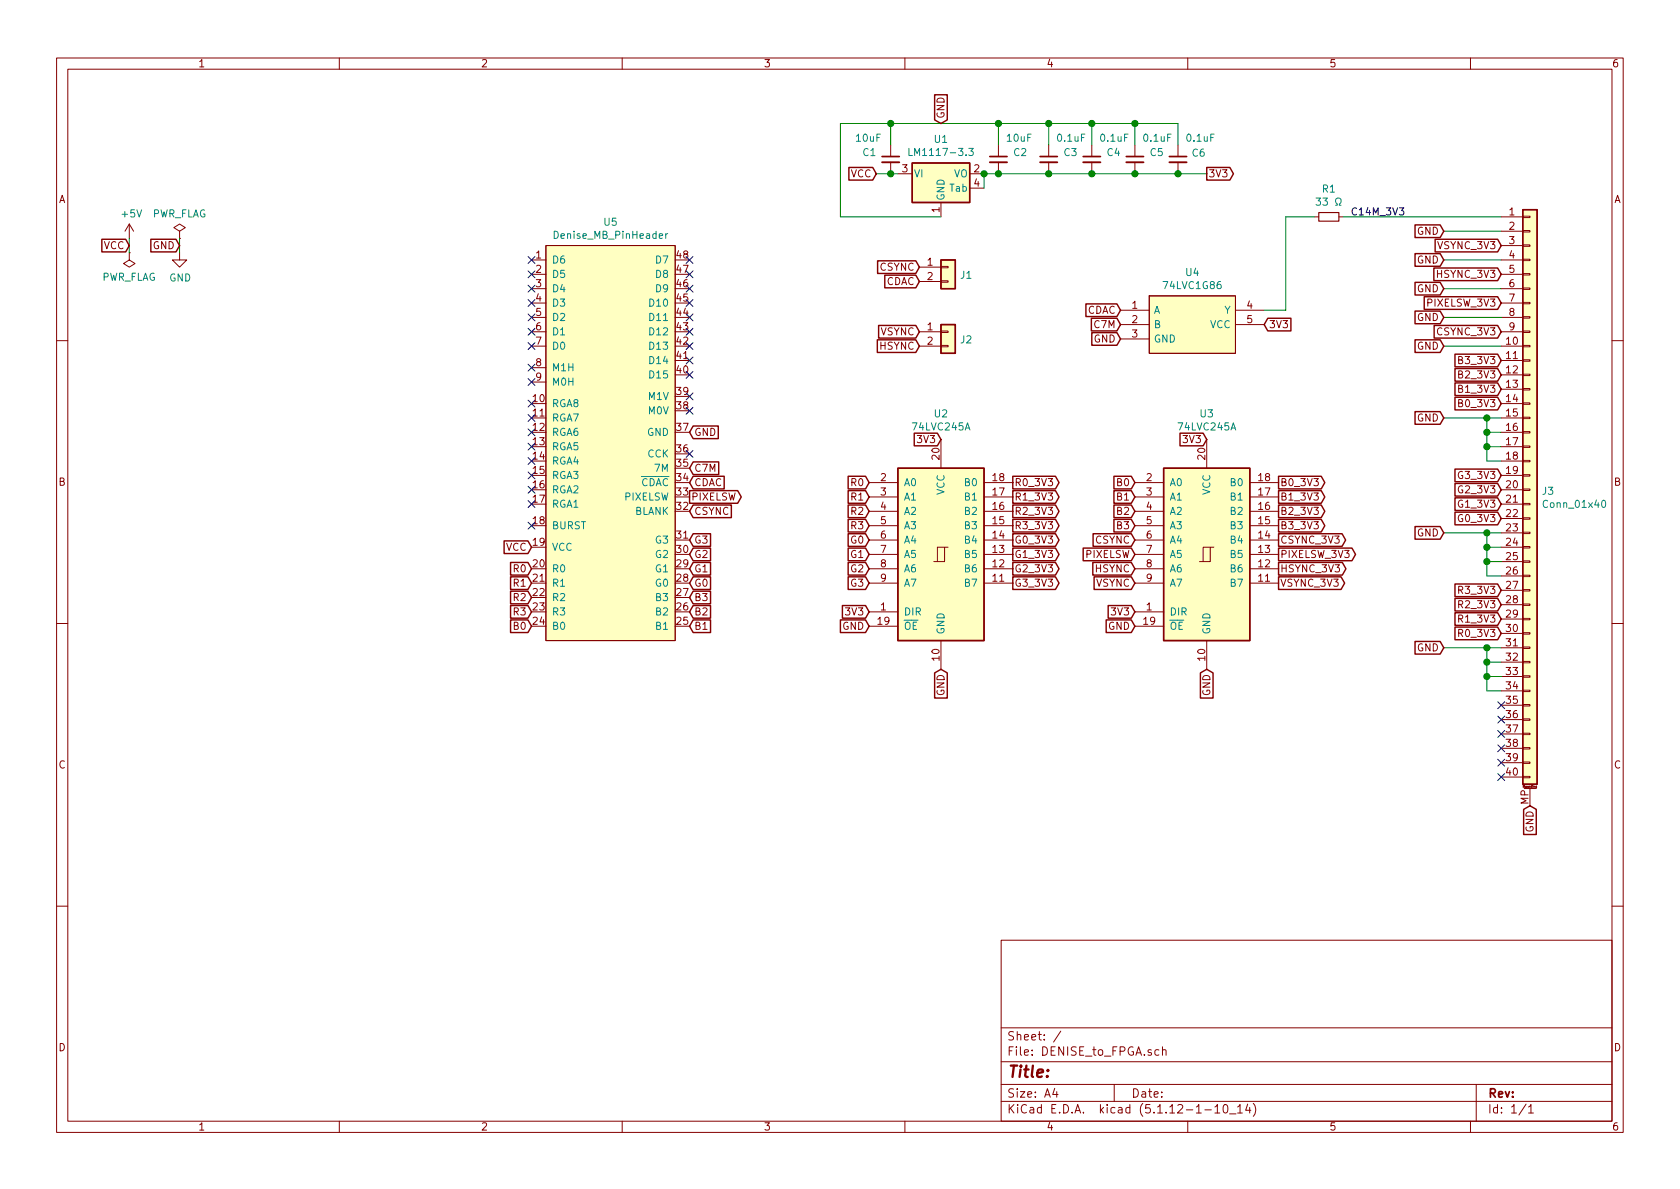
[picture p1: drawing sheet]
EESchema Schematic File Version 4
EELAYER 30 0
EELAYER END
$Descr A4 11693 8268
encoding utf-8
Sheet 1 1
Title ""
Date ""
Rev ""
Comp ""
Comment1 ""
Comment2 ""
Comment3 ""
Comment4 ""
$EndDescr
$Comp
L power:PWR_FLAG #FLG01
U 1 1
P 900 1750
F 0 "#FLG01" H 900 1825 50  0001 C CNN
F 1 "PWR_FLAG" H 900 1923 50  0000 C CNN
F 2 "" H 900 1750 50  0001 C CNN
F 3 "~" H 900 1750 50  0001 C CNN
	1    900  1750
	-1   0    0    1   
$EndComp
$Comp
L power:+5V #PWR01
U 1 1
P 900 1650
F 0 "#PWR01" H 900 1500 50  0001 C CNN
F 1 "+5V" H 915 1823 50  0000 C CNN
F 2 "" H 900 1650 50  0001 C CNN
F 3 "" H 900 1650 50  0001 C CNN
	1    900  1650
	1    0    0    -1  
$EndComp
Wire Wire Line
	900  1750 900  1650
Text GLabel 900  1700 0    50   Input ~ 0
VCC
$Comp
L power:PWR_FLAG #FLG02
U 1 1
P 1250 1650
F 0 "#FLG02" H 1250 1725 50  0001 C CNN
F 1 "PWR_FLAG" H 1250 1823 50  0000 C CNN
F 2 "" H 1250 1650 50  0001 C CNN
F 3 "~" H 1250 1650 50  0001 C CNN
	1    1250 1650
	1    0    0    -1  
$EndComp
$Comp
L power:GND #PWR02
U 1 1
P 1250 1750
F 0 "#PWR02" H 1250 1500 50  0001 C CNN
F 1 "GND" H 1255 1577 50  0000 C CNN
F 2 "" H 1250 1750 50  0001 C CNN
F 3 "" H 1250 1750 50  0001 C CNN
	1    1250 1750
	1    0    0    -1  
$EndComp
Wire Wire Line
	1250 1650 1250 1750
Text GLabel 1250 1700 0    50   Input ~ 0
GND
$Comp
L DENISE_to_FPGA:Denise U5
U 1 1
P 4250 3100
F 0 "U5" H 4250 4665 50  0000 C CNN
F 1 "Denise_MB_PinHeader" H 4250 4574 50  0000 C CNN
F 2 "DENISE_to_FPGA:DIP-48_W15.24mm_Socket_LongPads" H 4200 1600 50  0001 C CNN
F 3 "" H 4200 1600 50  0001 C CNN
	1    4250 3100
	1    0    0    -1  
$EndComp
Text GLabel 3700 3800 0    50   Input ~ 0
VCC
Text GLabel 3700 4050 0    50   Input ~ 0
R1
Text GLabel 3700 3950 0    50   Input ~ 0
R0
Text GLabel 3700 4250 0    50   Input ~ 0
R3
Text GLabel 3700 4150 0    50   Input ~ 0
R2
Text GLabel 3700 4350 0    50   Input ~ 0
B0
Text GLabel 4800 3950 2    50   Input ~ 0
G1
Text GLabel 4800 4050 2    50   Input ~ 0
G0
Text GLabel 4800 4250 2    50   Input ~ 0
B2
Text GLabel 4800 4150 2    50   Input ~ 0
B3
Text GLabel 4800 4350 2    50   Input ~ 0
B1
Text GLabel 4800 3750 2    50   Input ~ 0
G3
Text GLabel 4800 3850 2    50   Input ~ 0
G2
Text GLabel 4800 3550 2    50   Input ~ 0
CSYNC
Text GLabel 4800 3450 2    50   Output ~ 0
PIXELSW
Text GLabel 4800 3350 2    50   Input ~ 0
CDAC
Text GLabel 4800 3250 2    50   Input ~ 0
C7M
Text GLabel 4800 3000 2    50   Input ~ 0
GND
Text GLabel 6050 3450 0    50   Input ~ 0
R1
Text GLabel 6050 3350 0    50   Input ~ 0
R0
Text GLabel 6050 3650 0    50   Input ~ 0
R3
Text GLabel 6050 3550 0    50   Input ~ 0
R2
Text GLabel 7900 3350 0    50   Input ~ 0
B0
Text GLabel 6050 3850 0    50   Input ~ 0
G1
Text GLabel 6050 3750 0    50   Input ~ 0
G0
Text GLabel 7900 3550 0    50   Input ~ 0
B2
Text GLabel 7900 3650 0    50   Input ~ 0
B3
Text GLabel 7900 3450 0    50   Input ~ 0
B1
Text GLabel 6050 4050 0    50   Input ~ 0
G3
Text GLabel 6050 3950 0    50   Input ~ 0
G2
Text GLabel 8900 3350 2    50   Output ~ 0
B0_3V3
Text GLabel 8900 3550 2    50   Output ~ 0
B2_3V3
Text GLabel 8900 3450 2    50   Output ~ 0
B1_3V3
Text GLabel 6400 1850 0    50   Input ~ 0
CSYNC
Text GLabel 8900 3650 2    50   Output ~ 0
B3_3V3
Text GLabel 8900 3750 2    50   Output ~ 0
CSYNC_3V3
Text GLabel 7050 3350 2    50   Output ~ 0
R0_3V3
Text GLabel 7050 4050 2    50   Output ~ 0
G3_3V3
Text GLabel 7050 3450 2    50   Output ~ 0
R1_3V3
Text GLabel 7050 3950 2    50   Output ~ 0
G2_3V3
Text GLabel 7050 3850 2    50   Output ~ 0
G1_3V3
Text GLabel 7050 3750 2    50   Output ~ 0
G0_3V3
Text GLabel 7050 3550 2    50   Output ~ 0
R2_3V3
Text GLabel 7050 3650 2    50   Output ~ 0
R3_3V3
$Comp
L DENISE_to_FPGA:LM1117-3.3 U1
U 1 1
P 6550 1200
F 0 "U1" H 6550 1442 50  0000 C CNN
F 1 "LM1117-3.3" H 6550 1351 50  0000 C CNN
F 2 "Package_TO_SOT_SMD:SOT-223" H 6550 1200 50  0001 C CNN
F 3 "http://www.ti.com/lit/ds/symlink/lm1117.pdf" H 6550 1200 50  0001 C CNN
	1    6550 1200
	1    0    0    -1  
$EndComp
Text GLabel 6100 1200 0    50   Input ~ 0
VCC
Text GLabel 6550 850  1    50   Input ~ 0
GND
Wire Wire Line
	6550 1500 5850 1500
Wire Wire Line
	5850 1500 5850 850 
Wire Wire Line
	6850 1300 6850 1200
Wire Wire Line
	6850 1200 6950 1200
Connection ~ 6850 1200
Text GLabel 8400 1200 2    50   Output ~ 0
3V3
$Comp
L Device:C_Small C1
U 1 1
P 6200 1100
F 0 "C1" H 6000 1150 50  0000 L CNN
F 1 "10uF" H 5950 1250 50  0000 L CNN
F 2 "Capacitor_SMD:C_1206_3216Metric_Pad1.42x1.75mm_HandSolder" H 6200 1100 50  0001 C CNN
F 3 "~" H 6200 1100 50  0001 C CNN
	1    6200 1100
	1    0    0    -1  
$EndComp
Wire Wire Line
	5850 850  6200 850 
Connection ~ 6200 1200
Wire Wire Line
	6200 1200 6250 1200
Wire Wire Line
	6100 1200 6200 1200
Wire Wire Line
	6200 1000 6200 850 
Connection ~ 6200 850 
$Comp
L Device:C_Small C2
U 1 1
P 6950 1100
F 0 "C2" H 7050 1150 50  0000 L CNN
F 1 "10uF" H 7000 1250 50  0000 L CNN
F 2 "Capacitor_SMD:C_1206_3216Metric_Pad1.42x1.75mm_HandSolder" H 6950 1100 50  0001 C CNN
F 3 "~" H 6950 1100 50  0001 C CNN
	1    6950 1100
	1    0    0    -1  
$EndComp
Connection ~ 6950 1200
Wire Wire Line
	6950 1200 7300 1200
Wire Wire Line
	6950 1000 6950 850 
Wire Wire Line
	6200 850  6950 850 
$Comp
L Device:C_Small C3
U 1 1
P 7300 1100
F 0 "C3" H 7400 1150 50  0000 L CNN
F 1 "0.1uF" H 7350 1250 50  0000 L CNN
F 2 "Capacitor_SMD:C_0805_2012Metric_Pad1.15x1.40mm_HandSolder" H 7300 1100 50  0001 C CNN
F 3 "~" H 7300 1100 50  0001 C CNN
	1    7300 1100
	1    0    0    -1  
$EndComp
Connection ~ 7300 1200
Wire Wire Line
	7300 1000 7300 850 
Wire Wire Line
	7300 850  6950 850 
Connection ~ 6950 850 
$Comp
L Device:C_Small C4
U 1 1
P 7600 1100
F 0 "C4" H 7700 1150 50  0000 L CNN
F 1 "0.1uF" H 7650 1250 50  0000 L CNN
F 2 "Capacitor_SMD:C_0805_2012Metric_Pad1.15x1.40mm_HandSolder" H 7600 1100 50  0001 C CNN
F 3 "~" H 7600 1100 50  0001 C CNN
	1    7600 1100
	1    0    0    -1  
$EndComp
$Comp
L Device:C_Small C5
U 1 1
P 7900 1100
F 0 "C5" H 8000 1150 50  0000 L CNN
F 1 "0.1uF" H 7950 1250 50  0000 L CNN
F 2 "Capacitor_SMD:C_0805_2012Metric_Pad1.15x1.40mm_HandSolder" H 7900 1100 50  0001 C CNN
F 3 "~" H 7900 1100 50  0001 C CNN
	1    7900 1100
	1    0    0    -1  
$EndComp
Wire Wire Line
	7300 1200 7600 1200
Connection ~ 7600 1200
Wire Wire Line
	7600 1200 7900 1200
Wire Wire Line
	7600 1000 7600 850 
Wire Wire Line
	7600 850  7300 850 
Connection ~ 7300 850 
Wire Wire Line
	7900 1000 7900 850 
Wire Wire Line
	7900 850  7600 850 
Connection ~ 7600 850 
Text GLabel 6400 1950 0    50   Input ~ 0
CDAC
$Comp
L DENISE_to_FPGA:74LVC245A U2
U 1 1
P 6550 3850
F 0 "U2" H 6550 4831 50  0000 C CNN
F 1 "74LVC245A" H 6550 4740 50  0000 C CNN
F 2 "Package_SO:TSSOP-20_4.4x6.5mm_P0.65mm" H 6550 3850 50  0001 C CNN
F 3 "https://www.mouser.se/datasheet/2/916/74LVC_LVCH245A-1389000.pdf" H 6550 3850 50  0001 C CNN
	1    6550 3850
	1    0    0    -1  
$EndComp
$Comp
L DENISE_to_FPGA:74LVC245A U3
U 1 1
P 8400 3850
F 0 "U3" H 8400 4831 50  0000 C CNN
F 1 "74LVC245A" H 8400 4740 50  0000 C CNN
F 2 "Package_SO:TSSOP-20_4.4x6.5mm_P0.65mm" H 8400 3850 50  0001 C CNN
F 3 "https://www.mouser.se/datasheet/2/916/74LVC_LVCH245A-1389000.pdf" H 8400 3850 50  0001 C CNN
	1    8400 3850
	1    0    0    -1  
$EndComp
Text GLabel 6050 4250 0    50   Input ~ 0
3V3
Text GLabel 6550 3050 0    50   Input ~ 0
3V3
Text GLabel 6050 4350 0    50   Input ~ 0
GND
Text GLabel 6550 4650 3    50   Input ~ 0
GND
$Comp
L Connector_Generic_MountingPin:Conn_01x40_MountingPin J3
U 1 1
P 10650 3400
F 0 "J3" H 10730 3392 50  0000 L CNN
F 1 "Conn_01x40" H 10730 3301 50  0000 L CNN
F 2 "Connector_FFC-FPC:Hirose_FH12-40S-0.5SH_1x40-1MP_P0.50mm_Horizontal" H 10650 3400 50  0001 C CNN
F 3 "~" H 10650 3400 50  0001 C CNN
	1    10650 3400
	1    0    0    -1  
$EndComp
Text GLabel 10050 2400 0    50   Input ~ 0
GND
Text GLabel 10450 4400 0    50   Input ~ 0
R0_3V3
Text GLabel 10450 4300 0    50   Input ~ 0
R1_3V3
Text GLabel 10450 4200 0    50   Input ~ 0
R2_3V3
Text GLabel 10450 4100 0    50   Input ~ 0
R3_3V3
Text GLabel 10050 2900 0    50   Input ~ 0
GND
Wire Wire Line
	10450 2900 10350 2900
Wire Wire Line
	10350 2900 10350 3000
Wire Wire Line
	10350 3000 10450 3000
Connection ~ 10350 2900
Wire Wire Line
	10350 3000 10350 3100
Wire Wire Line
	10350 3100 10450 3100
Connection ~ 10350 3000
Wire Wire Line
	10350 3100 10350 3200
Connection ~ 10350 3100
Wire Wire Line
	10050 2900 10350 2900
Wire Wire Line
	10450 3200 10350 3200
Text GLabel 10450 2800 0    50   Input ~ 0
B0_3V3
Text GLabel 10450 2700 0    50   Input ~ 0
B1_3V3
Text GLabel 10450 2600 0    50   Input ~ 0
B2_3V3
Text GLabel 10450 2500 0    50   Input ~ 0
B3_3V3
Text GLabel 7900 4250 0    50   Input ~ 0
3V3
Text GLabel 7900 4350 0    50   Input ~ 0
GND
Text GLabel 8400 4650 3    50   Input ~ 0
GND
Text GLabel 7900 3750 0    50   Input ~ 0
CSYNC
Text GLabel 7900 3850 0    50   Input ~ 0
PIXELSW
Text GLabel 7800 2150 0    50   Input ~ 0
CDAC
Text GLabel 7800 2250 0    50   Input ~ 0
C7M
Text GLabel 8900 3850 2    50   Output ~ 0
PIXELSW_3V3
Text GLabel 10450 3300 0    50   Input ~ 0
G3_3V3
Text GLabel 10450 3400 0    50   Input ~ 0
G2_3V3
Text GLabel 10450 3500 0    50   Input ~ 0
G1_3V3
Text GLabel 10450 3600 0    50   Input ~ 0
G0_3V3
Text GLabel 8400 3050 0    50   Input ~ 0
3V3
Wire Wire Line
	10050 2400 10450 2400
Text GLabel 10450 2300 0    50   Input ~ 0
CSYNC_3V3
Text GLabel 10450 2100 0    50   Input ~ 0
PIXELSW_3V3
Text GLabel 10050 1800 0    50   Input ~ 0
GND
Wire Wire Line
	10050 1800 10450 1800
Text GLabel 10650 5600 3    50   Input ~ 0
GND
Text GLabel 7900 3950 0    50   Input ~ 0
HSYNC
Text GLabel 8900 3950 2    50   Output ~ 0
HSYNC_3V3
Text GLabel 10450 1900 0    50   Input ~ 0
HSYNC_3V3
Text GLabel 7900 4050 0    50   Input ~ 0
VSYNC
Text GLabel 8900 4050 2    50   Output ~ 0
VSYNC_3V3
Text GLabel 10450 1700 0    50   Input ~ 0
VSYNC_3V3
Text GLabel 6400 2400 0    50   Input ~ 0
HSYNC
Text GLabel 6400 2300 0    50   Input ~ 0
VSYNC
$Comp
L DENISE_to_FPGA:74LVC1G86 U4
U 1 1
P 8300 2250
F 0 "U4" H 8300 2615 50  0000 C CNN
F 1 "74LVC1G86" H 8300 2524 50  0000 C CNN
F 2 "Package_TO_SOT_SMD:SOT-353_SC-70-5_Handsoldering" H 8650 2450 50  0001 L CNN
F 3 "" H 8650 2350 50  0001 L CNN
	1    8300 2250
	1    0    0    -1  
$EndComp
Text GLabel 7800 2350 0    50   Input ~ 0
GND
Text GLabel 8800 2250 2    50   Input ~ 0
3V3
$Comp
L Connector_Generic:Conn_01x02 J1
U 1 1
P 6600 1850
F 0 "J1" H 6680 1796 50  0000 L CNN
F 1 "Conn_01x02" H 6680 1751 50  0001 L CNN
F 2 "Connector_PinHeader_2.54mm:PinHeader_1x02_P2.54mm_Horizontal" H 6600 1850 50  0001 C CNN
F 3 "~" H 6600 1850 50  0001 C CNN
	1    6600 1850
	1    0    0    -1  
$EndComp
Wire Wire Line
	7900 1200 8200 1200
Connection ~ 7900 1200
$Comp
L Connector_Generic:Conn_01x02 J2
U 1 1
P 6600 2300
F 0 "J2" H 6680 2246 50  0000 L CNN
F 1 "Conn_01x02" H 6680 2201 50  0001 L CNN
F 2 "Connector_PinHeader_2.54mm:PinHeader_1x02_P2.54mm_Horizontal" H 6600 2300 50  0001 C CNN
F 3 "~" H 6600 2300 50  0001 C CNN
	1    6600 2300
	1    0    0    -1  
$EndComp
$Comp
L Device:C_Small C6
U 1 1
P 8200 1100
F 0 "C6" H 8292 1146 50  0000 L CNN
F 1 "0.1uF" H 8250 1250 50  0000 L CNN
F 2 "Capacitor_SMD:C_0805_2012Metric_Pad1.18x1.45mm_HandSolder" H 8200 1100 50  0001 C CNN
F 3 "~" H 8200 1100 50  0001 C CNN
	1    8200 1100
	1    0    0    -1  
$EndComp
Wire Wire Line
	8200 1000 8200 850 
Wire Wire Line
	8200 850  7900 850 
Connection ~ 7900 850 
Wire Wire Line
	8200 1200 8400 1200
Connection ~ 8200 1200
Text GLabel 10050 2200 0    50   Input ~ 0
GND
Wire Wire Line
	10050 2200 10450 2200
Text GLabel 10050 2000 0    50   Input ~ 0
GND
Wire Wire Line
	10050 2000 10450 2000
Text GLabel 10050 1600 0    50   Input ~ 0
GND
Wire Wire Line
	10050 1600 10450 1600
$Comp
L Device:R_Small R1
U 1 1
P 9250 1500
F 0 "R1" V 9054 1500 50  0000 C CNN
F 1 "33 Ω" V 9145 1500 50  0000 C CNN
F 2 "Resistor_SMD:R_0805_2012Metric_Pad1.20x1.40mm_HandSolder" H 9250 1500 50  0001 C CNN
F 3 "~" H 9250 1500 50  0001 C CNN
	1    9250 1500
	0    1    1    0   
$EndComp
Wire Wire Line
	8800 2150 8950 2150
Wire Wire Line
	8950 1500 9150 1500
Wire Wire Line
	9350 1500 10450 1500
Text Label 9400 1500 0    50   ~ 0
C14M_3V3
NoConn ~ 10450 5400
NoConn ~ 10450 5200
NoConn ~ 10450 5000
NoConn ~ 10450 4900
NoConn ~ 10450 5100
NoConn ~ 10450 5300
Wire Wire Line
	8950 1500 8950 2150
Wire Wire Line
	10450 4000 10350 4000
Wire Wire Line
	10050 3700 10350 3700
Connection ~ 10350 3900
Wire Wire Line
	10350 3900 10350 4000
Connection ~ 10350 3800
Wire Wire Line
	10350 3900 10450 3900
Wire Wire Line
	10350 3800 10350 3900
Connection ~ 10350 3700
Wire Wire Line
	10350 3800 10450 3800
Wire Wire Line
	10350 3700 10350 3800
Wire Wire Line
	10450 3700 10350 3700
Text GLabel 10050 3700 0    50   Input ~ 0
GND
Wire Wire Line
	10450 4800 10350 4800
Wire Wire Line
	10050 4500 10350 4500
Connection ~ 10350 4700
Wire Wire Line
	10350 4700 10350 4800
Connection ~ 10350 4600
Wire Wire Line
	10350 4700 10450 4700
Wire Wire Line
	10350 4600 10350 4700
Connection ~ 10350 4500
Wire Wire Line
	10350 4600 10450 4600
Wire Wire Line
	10350 4500 10350 4600
Wire Wire Line
	10450 4500 10350 4500
Text GLabel 10050 4500 0    50   Input ~ 0
GND
NoConn ~ 3700 1800
NoConn ~ 3700 1900
NoConn ~ 3700 2000
NoConn ~ 3700 2100
NoConn ~ 3700 2200
NoConn ~ 3700 2300
NoConn ~ 3700 2400
NoConn ~ 3700 2550
NoConn ~ 3700 2650
NoConn ~ 3700 2800
NoConn ~ 3700 2900
NoConn ~ 3700 3000
NoConn ~ 3700 3100
NoConn ~ 3700 3200
NoConn ~ 3700 3300
NoConn ~ 3700 3400
NoConn ~ 3700 3500
NoConn ~ 3700 3650
NoConn ~ 4800 1800
NoConn ~ 4800 1900
NoConn ~ 4800 2000
NoConn ~ 4800 2100
NoConn ~ 4800 2200
NoConn ~ 4800 2300
NoConn ~ 4800 2400
NoConn ~ 4800 2500
NoConn ~ 4800 2600
NoConn ~ 4800 2750
NoConn ~ 4800 2850
NoConn ~ 4800 3150
$EndSCHEMATC
